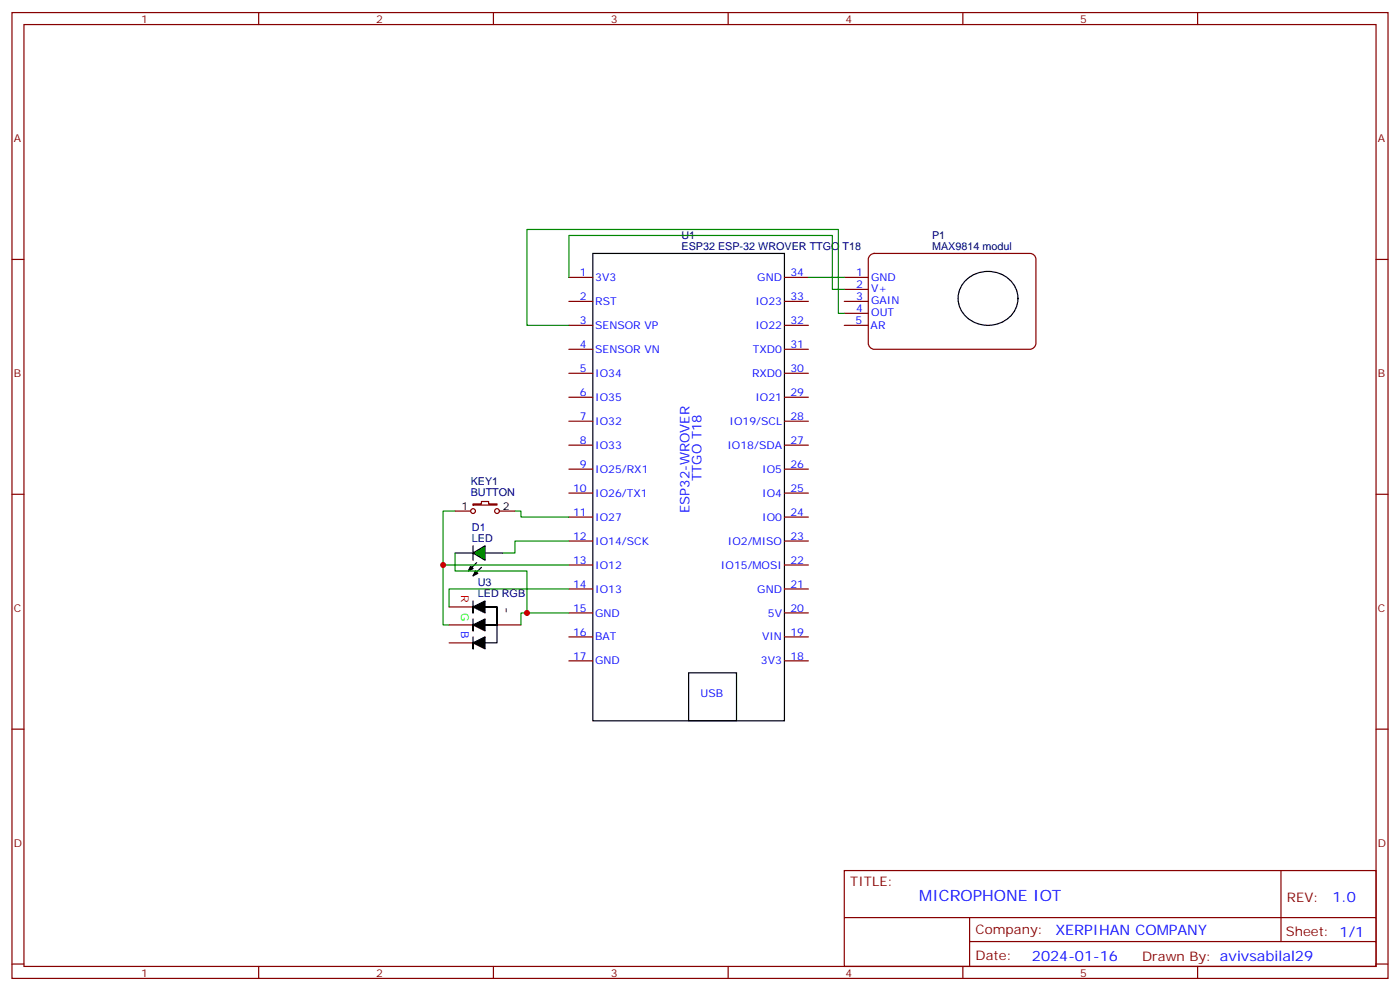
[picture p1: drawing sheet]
<svg xmlns="http://www.w3.org/2000/svg" width="412mm" height="292mm" viewBox="0 0 412 292" stroke-linecap="round" stroke-linejoin="round" font-family="sans-serif">
<g fill="none" stroke="#870000" stroke-width=".35">
<path d="M3.5 3.7h405.4v284.3h-405.4zM7.1 7.2h398.2v277.3h-398.2zM76.2 3.7v3.5M145.3 3.7v3.5M214.5 3.7v3.5M283.6 3.7v3.5M352.8 3.7v3.5M3.5 76.4h3.6M256.3 75.1l1.2-.5h45.9a1.76 1.76 0 0 1 1.8 1.8v24.7a1.89 1.89 0 0 1-1.8 1.7h-45.9a1.89 1.89 0 0 1-1.7-1.7v-24.7zM405.3 76.4h3.6M167.6 81.7h7M167.6 88.7h7"/>
<path d="M167.6 95.8h7M231.1 81.7h7M231.1 88.7h7M231.1 95.8h7M248.7 81.7h7.1M248.7 88.7h7.1M248.7 95.8h7.1M248.7 85.2h7.1M248.7 92.3h7.1M167.6 102.8h7M167.6 109.9h7M167.6 116.9h7"/>
<path d="M231.1 102.8h7M231.1 109.9h7M231.1 116.9h7M167.6 124h7M167.6 131.1h7M167.6 138.1h7M231.1 124h7M231.1 131.1h7M231.1 138.1h7M3.5 145.5h3.6M167.6 145.2h7M167.6 152.2h7"/>
<path d="M167.6 159.3h7M231.1 145.2h7M231.1 152.2h7M231.1 159.3h7M405.3 145.5h3.6M167.6 166.3h7M167.6 173.4h7M231.1 166.3h7M231.1 173.4h7M167.6 180.4h7M167.6 187.5h7M167.6 194.6h7"/>
<path d="M231.1 180.4h7M231.1 187.5h7M231.1 194.6h7M3.5 214.7h3.6M405.3 214.7h3.6M248.7 256.3h156.6v28.2h-156.6zM377.3 256.3v20.9M248.7 270.1h156.5M285.6 277.2h119.6M285.6 270.1v14.2M3.5 283.8h3.6M76.2 284.5v3.5"/>
<path d="M145.3 284.5v3.5M214.5 284.5v3.5M283.6 284.5v3.5M352.8 284.5v3.5M405.3 283.8h3.6"/>
</g>
<path d="M174.6 74.6h56.5v137.6h-56.5zM284.8 82.2a9.2 9.2 0 0 1 14.7 3.5 8.2 8.2 0 0 1-8.5 10.1 8.1 8.1 0 0 1-8.1-11zM142.9 162.8h5.3M202.8 198.1h14.2v14.1h-14.2z" fill="none" stroke="#000" stroke-width=".35"/>
<path d="M139.3 162.8l3.6-2.1v4.2z" fill="#0f0" stroke="#000" stroke-width=".35"/>
<path d="M134.1 162.8h5.2M139.3 160.7v4.2M140.4 165.6l-2.5 2.5M141.8 167l-2.5 2.5M146.4 184v-5.3h-3.5h3.5v5.3h-3.5h3.5v5.3h-3.5" fill="none" stroke="#000" stroke-width=".35"/>
<path d="M138.6 166.7l.7 .7-1.4 .7zM140.1 168.1l.7 .7-1.5 .7zM139.3 176.9v3.5v-1.7l3.6-1.8v3.5l-3.6-1.7zM139.3 182.2v3.5v-1.7l3.6-1.8v3.5l-3.6-1.7zM139.3 187.5v3.5v-1.7l3.6-1.8v3.5l-3.6-1.7z" fill="#000" stroke="#000" stroke-width=".35"/>
<path d="M167.6 81.7v-12.4h77.6v15.9h3.5M238.1 81.7h10.6M248.7 92.3h-1.8v-24.7h-91.7v28.2h12.4M134.1 150.5h-3.6v15.8M151.7 150.5h1.8v1.7h14.1M167.6 159.3h-15.9v3.5h-3.5M134.1 162.8v5.3h21.1v12.3M167.6 173.4h-35.3v5.3M167.6 166.3h-37.1v17.7h1.8M167.6 180.4h-14.1v3.6" fill="none" stroke="#008700" stroke-width=".35"/>
<g fill="none" stroke="#870000" stroke-width=".35">
<path d="M134.1 150.5h4.5M139.3 148.3h2.5v-.7h2.1v.7h2.5v.4h-7.1zM147.1 150.5h4.6M132.3 178.7h7M132.3 184h7M132.3 189.3h7M146.4 184h7.1"/>
<circle cx="139.3" cy="150.5" r=".71"/>
<circle cx="146.4" cy="150.5" r=".71"/>
</g>
<g fill="#c00">
<circle cx="155.2" cy="180.4" r=".88"/>
<circle cx="130.5" cy="166.3" r=".88"/>
</g>
<text font-size="4.6" fill="#00f" x="270.8" y="265.3">MICROPHONE IOT</text>
<text font-size="4.2" x="148.2" y="178.7" transform="rotate(90 148.2 178.7)">-</text>
<g font-size="4.2" fill="#00f">
<text x="392.5" y="265.6">1.0</text>
<text x="310.9" y="275.1">XERPIHAN COMPANY</text>
<text x="304" y="282.9">2024-01-16</text>
</g>
<g font-size="3.9" fill="#00f">
<text x="206.7" y="141.6" transform="rotate(-90 206.7 141.6)">TTGO T18</text>
<text x="203.1" y="151.1" transform="rotate(-90 203.1 151.1)">ESP32-WROVER</text>
</g>
<g font-size="3.9" fill="#800">
<text x="250.5" y="260.9">TITLE:</text>
<text x="379.1" y="265.6">REV:</text>
<text x="287.4" y="275.1">Company:</text>
<text x="378.7" y="275.7">Sheet: 1/1</text>
<text x="287.4" y="282.8">Date:</text>
<text x="336.4" y="282.8">Drawn By: avivsabilal29</text>
</g>
<g font-size="3.2" fill="#800">
<text x="41.6" y="6.7">1</text>
<text x="110.8" y="6.7">2</text>
<text x="179.9" y="6.7">3</text>
<text x="249.1" y="6.7">4</text>
<text x="318.2" y="6.7">5</text>
<text x="4.1" y="41.8">A</text>
<text x="405.9" y="41.8">A</text>
<text x="4.1" y="110.9">B</text>
<text x="405.9" y="110.9">B</text>
<text x="4.1" y="180.1">C</text>
<text x="405.9" y="180.1">C</text>
<text x="4.1" y="249.2">D</text>
<text x="405.9" y="249.2">D</text>
<text x="41.6" y="287.5">1</text>
<text x="110.8" y="287.5">2</text>
<text x="179.9" y="287.5">3</text>
<text x="249.1" y="287.5">4</text>
<text x="318.2" y="287.5">5</text>
</g>
<g font-size="3.2" fill="#000080">
<text x="200.7" y="70.4">U1</text>
<text x="274.6" y="70.4">P1</text>
<text x="200.7" y="73.6">ESP32 ESP-32 WROVER TTGO T18</text>
<text x="274.6" y="73.6">MAX9814 modul</text>
<text x="138.7" y="142.7">KEY1</text>
<text x="138.7" y="145.9">BUTTON</text>
<text x="139" y="159.6">LED</text>
<text x="139" y="156.5">D1</text>
<text x="140.8" y="172.6">U3</text>
<text x="140.8" y="175.9">LED RGB</text>
</g>
<g font-size="3.2" fill="#00f">
<text x="170.8" y="81.3">1</text>
<text x="175.3" y="82.7">3V3</text>
<text x="223.1" y="82.7">GND</text>
<text x="232.8" y="81.3">34</text>
<text x="252.2" y="81.2">1</text>
<text x="256.6" y="82.7">GND</text>
<text x="170.8" y="88.4">2</text>
<text x="175.3" y="89.8">RST</text>
<text x="222.5" y="89.8">IO23</text>
<text x="232.8" y="88.4">33</text>
<text x="252.2" y="84.7">2</text>
<text x="252.2" y="88.2">3</text>
<text x="256.6" y="86.1">V+</text>
<text x="256.6" y="89.6">GAIN</text>
<text x="170.8" y="95.4">3</text>
<text x="232.8" y="95.4">32</text>
<text x="252" y="95.4">5</text>
<text x="252.2" y="91.8">4</text>
<text x="256.6" y="93.2">OUT</text>
<text x="175.3" y="96.8">SENSOR VP</text>
<text x="222.5" y="96.8">IO22</text>
<text x="256.5" y="96.8">AR</text>
<text x="170.8" y="102.5">4</text>
<text x="175.3" y="103.9">SENSOR VN</text>
<text x="221.8" y="103.9">TXD0</text>
<text x="232.8" y="102.5">31</text>
<text x="170.8" y="109.5">5</text>
<text x="175.3" y="110.9">IO34</text>
<text x="221.5" y="110.9">RXD0</text>
<text x="232.8" y="109.5">30</text>
<text x="170.8" y="116.6">6</text>
<text x="175.3" y="118">IO35</text>
<text x="222.5" y="118">IO21</text>
<text x="232.8" y="116.6">29</text>
<text x="170.8" y="123.6">7</text>
<text x="175.3" y="125.1">IO32</text>
<text x="214.9" y="125.1">IO19/SCL</text>
<text x="232.8" y="123.6">28</text>
<text x="170.8" y="130.7">8</text>
<text x="232.8" y="130.7">27</text>
<text x="170.8" y="137.8">9</text>
<text x="175.3" y="132.1">IO33</text>
<text x="214.3" y="132.1">IO18/SDA</text>
<text x="232.8" y="137.8">26</text>
<text x="175.3" y="139.2">IO25/RX1</text>
<text x="224.5" y="139.2">IO5</text>
<text x="168.8" y="144.8">10</text>
<text x="175.3" y="146.2">IO26/TX1</text>
<text x="224.5" y="146.2">IO4</text>
<text x="232.8" y="144.8">25</text>
<text x="168.8" y="151.9">11</text>
<text x="175.3" y="153.3">IO27</text>
<text x="224.5" y="153.3">IO0</text>
<text x="232.8" y="151.9">24</text>
<text x="168.8" y="158.9">12</text>
<text x="175.3" y="160.3">IO14/SCK</text>
<text x="214.4" y="160.3">IO2/MISO</text>
<text x="232.8" y="158.9">23</text>
<text x="168.8" y="166">13</text>
<text x="175.3" y="167.4">IO12</text>
<text x="212.4" y="167.4">IO15/MOSI</text>
<text x="232.8" y="166">22</text>
<text x="168.8" y="173">14</text>
<text x="232.8" y="173">21</text>
<text x="175.3" y="174.4">IO13</text>
<text x="223.1" y="174.4">GND</text>
<text x="135.8" y="185.7" transform="rotate(90 135.8 185.7)">B</text>
<text x="168.8" y="180.1">15</text>
<text x="175.3" y="181.5">GND</text>
<text x="226.2" y="181.5">5V</text>
<text x="232.8" y="180.1">20</text>
<text x="168.8" y="187.1">16</text>
<text x="175.3" y="188.6">BAT</text>
<text x="224.5" y="188.6">VIN</text>
<text x="232.8" y="187.1">19</text>
<text x="168.8" y="194.2">17</text>
<text x="175.3" y="195.6">GND</text>
<text x="224.2" y="195.6">3V3</text>
<text x="232.8" y="194.2">18</text>
<text x="206.4" y="205.1">USB</text>
</g>
<g font-size="3.2">
<text x="135.9" y="150.1">1</text>
<text x="148.2" y="150.1">2</text>
</g>
<text font-size="3.2" fill="#f00" x="135.8" y="175.2" transform="rotate(90 135.8 175.2)">R</text>
<text font-size="3.2" fill="#0f0" x="135.8" y="180.4" transform="rotate(90 135.8 180.4)">G</text>
</svg>
